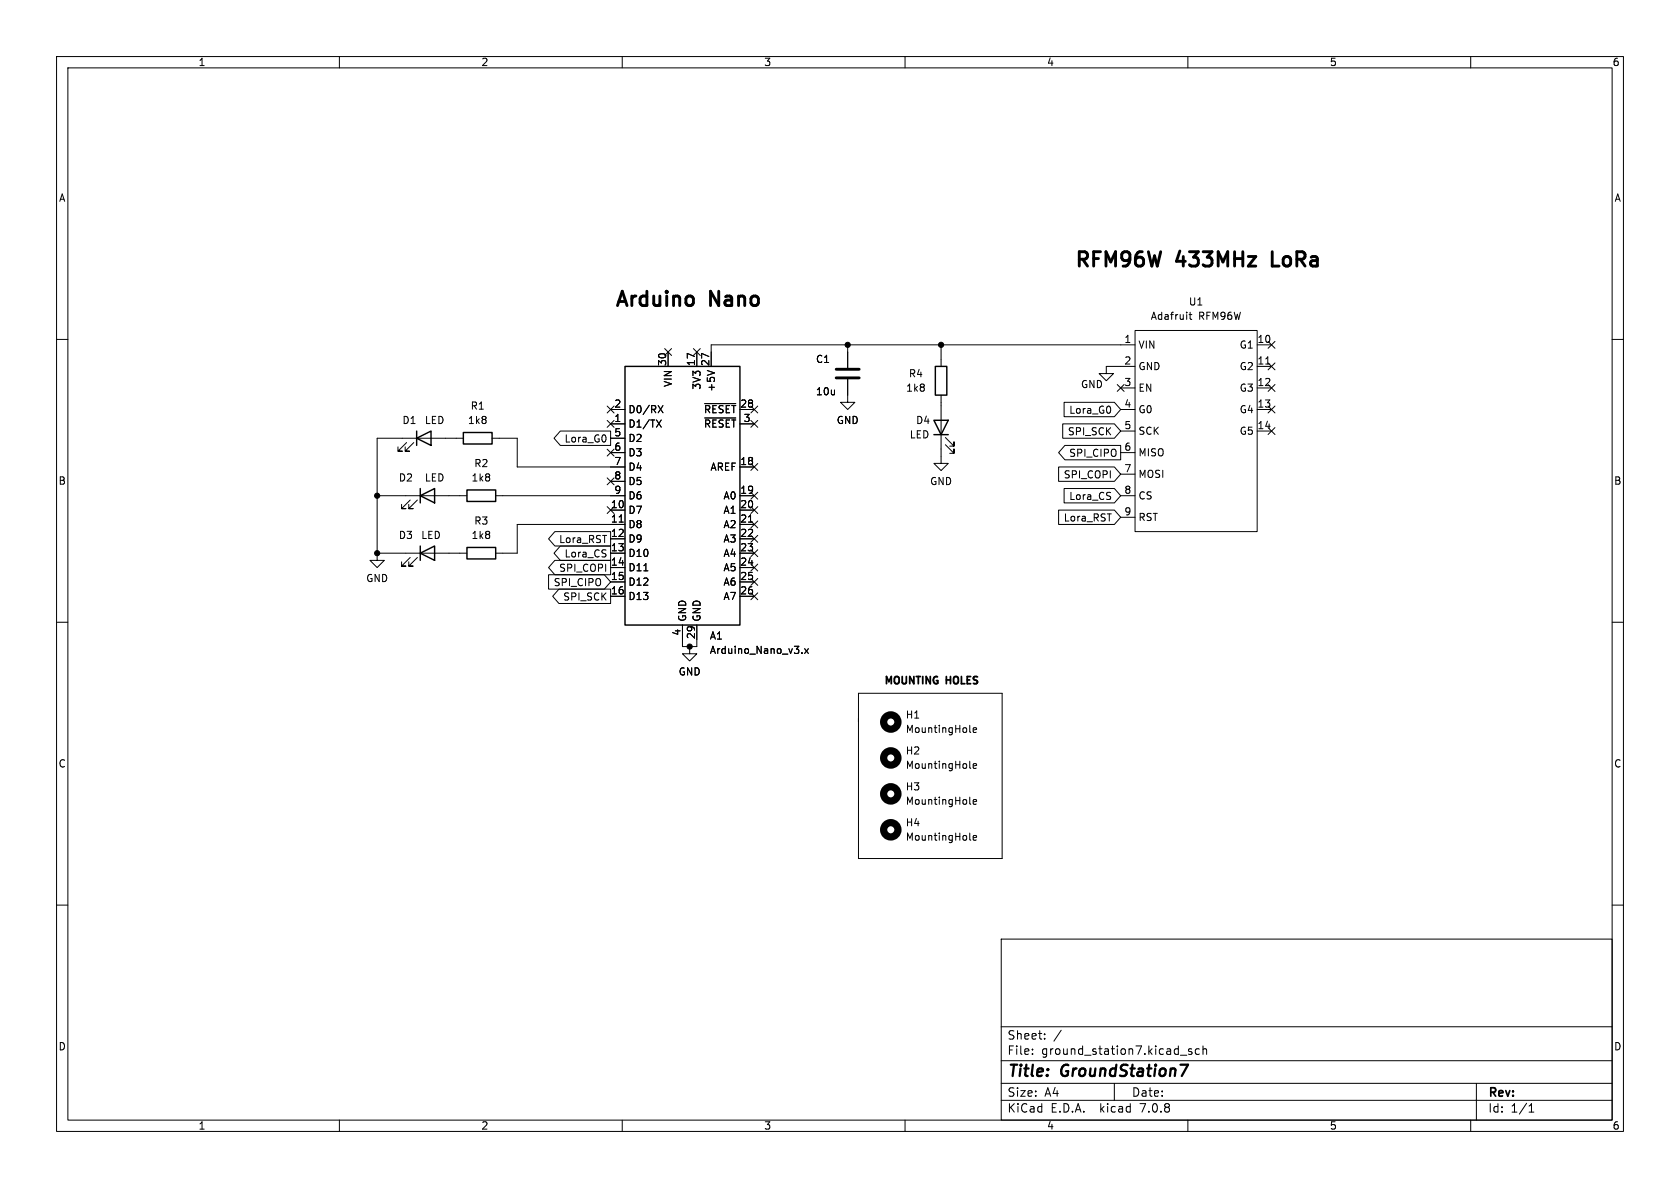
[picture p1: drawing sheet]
<svg xmlns="http://www.w3.org/2000/svg" width="297mm" height="210mm" viewBox="0 0 297 210" stroke-linecap="round" stroke-linejoin="round" font-family="sans-serif">
<g fill="none" stroke="#000" stroke-width=".18">
<path d="M10 10h277v190h-277zM12 12h273v186h-273zM60 10v2M110 10v2M160 10v2M210 10v2M260 10v2M10 60h2M200.7 58.4h21.5v35.6h-21.5zM210.2 55.6h.5M210.4 55.2v1.1l.3 .2M285 60h2"/>
<path d="M71.9 78.2l-1.5 1.6h.7h-.7v-.8M73.2 78.2l-1.6 1.6h.8h-.8v-.8M81.9 77.5h-15.2v20.3M87 77.5h4.4v5.1h19.1M99.1 76.2h8.8v2.5h-8.8l-1.2-1.2zM107.3 74.3l1.3 1.2M107.3 79.4l1.3 1.2M107.3 71.8l1.3 1.2M107.9 74.9h2.6M107.9 72.4h2.6M107.9 77.5h2.6M108.6 74.3l-1.3 1.2"/>
<path d="M108.6 71.8l-1.3 1.2M108.6 79.4l-1.3 1.2M116.1 74.2l.8 1.3M116.4 71.7l.8 1.3M116.9 74.2l-.8 1.3M117.2 71.7l-.8 1.3M117.5 61.6l1.2 1.2M118.1 62.2v2.6M118.7 61.6l-1.2 1.2M122.6 61.6l1.2 1.2M123.2 62.2v2.6M123.8 61.6l-1.2 1.2"/>
<path d="M124.6 71.3h5.5M124.6 73.9h5.5M125 65.5l1.3 .4M130.8 74.9h2.5M130.8 72.4h2.5M132.7 71.8l1.3 1.2M132.7 74.3l1.3 1.2M134 71.8l-1.3 1.2M134 74.3l-1.3 1.2M149.9 67.1v4h1.2l-1.2 1.3-1.3-1.3h1.3M149.9 61v4M166.4 69.9v12h1.2l-1.2 1.3-1.3-1.3h1.3"/>
<path d="M166.4 61v3.8M167.1 78.6l1.6 1.5v-.7v.7h-.8M167.1 77.3l1.6 1.6v-.8v.8h-.8M187.9 74.9h9.1l1.1 1.3-1.1 1.3h-9.1zM188.1 71.1h8.9l1.1 1.3-1.1 1.3h-8.9zM188.3 78.7h9.8v2.6h-9.8l-1.2-1.3zM197.5 68l1.2 1.2M198.1 72.4h2.6M198.1 68.6h2.6M198.1 76.2h2.6M198.7 68l-1.2 1.2M200.7 64.8h-5.1v1.2h1.2l-1.2 1.3-1.3-1.3h1.3"/>
<path d="M200.7 61h-75v3.8M222.2 72.4h2.6M222.2 61h2.6M222.2 64.8h2.6M222.2 68.6h2.6M222.2 76.2h2.6M223.8 64.4h.7M224.2 64.2l1.2 1.2M224.2 71.8l1.2 1.2M224.2 68l1.2 1.2M224.2 60.4l1.2 1.2M224.2 75.6l1.2 1.2"/>
<path d="M225.4 64.2l-1.2 1.2M225.4 71.8l-1.2 1.2M225.4 68l-1.2 1.2M225.4 60.4l-1.2 1.2M225.4 75.6l-1.2 1.2M66.7 97.8v1.3h1.2l-1.2 1.2-1.3-1.2h1.3M66.7 97.8h15.8M66.7 87.6h15.8M72.5 98.6l-1.5 1.5h.8h-.8v-.8M72.5 88.4l-1.5 1.5h.8h-.8v-.7M73.8 98.6l-1.5 1.5h.7h-.7v-.8M73.8 88.4l-1.5 1.5h.7h-.7v-.7"/>
<path d="M87.6 87.6h22.9M98.1 99.1h9.8v2.5h-9.8l-1.1-1.3zM98.1 94h9.8v2.5h-9.8l-1.1-1.2zM99.1 96.5h8.8v2.6h-8.8l-1.2-1.3zM107.3 89.6l1.3 1.2M107.3 84.5l1.3 1.2M107.9 97.8h2.6M107.9 90.2h2.6M107.9 95.3h2.6M107.9 80h2.6M107.9 85.1h2.6M108.6 89.6l-1.3 1.2"/>
<path d="M108.6 84.5l-1.3 1.2M109.5 92.3h.7M110.5 92.7h-19.1v5.1h-3.8M130.8 97.8h2.5M130.8 90.2h2.5M130.8 92.7h2.5M130.8 95.3h2.5M130.8 82.6h2.5M130.8 87.6h2.5M132.3 92.3h.7M132.7 97.2l1.3 1.2M132.7 94.6l1.3 1.3"/>
<path d="M132.7 81.9l1.3 1.3M132.7 89.6l1.3 1.2M132.7 92.1l1.3 1.2M132.7 87l1.3 1.2M132.7 99.7l1.3 1.2M134 97.2l-1.3 1.2M134 94.6l-1.3 1.3M134 81.9l-1.3 1.3M134 89.6l-1.3 1.2M134 92.1l-1.3 1.2M134 87l-1.3 1.2M134 99.7l-1.3 1.2"/>
<path d="M187.1 82.5h9.9l1.1 1.3-1.1 1.3h-9.9zM187.1 90.2h9.9l1.1 1.2-1.1 1.3h-9.9zM188.1 86.4h8.9l1.1 1.2-1.1 1.3h-8.9zM198.1 87.6h2.6M198.1 80h2.6M198.1 83.8h2.6M198.1 91.4h2.6M10 110h2M97 101.6h9.8l1.1 1.3-1.1 1.2h-9.8zM98.8 104.1h9.1v2.6h-9.1l-1.1-1.3zM107.9 100.3h2.6M107.9 102.9h2.6"/>
<path d="M107.9 105.4h2.6M113.8 100.9h.7M120.6 110.5v3.8h2.6v-3.8M121.9 114.3v1.3h1.3l-1.3 1.2-1.3-1.2h1.3M130.8 100.3h2.5M130.8 102.9h2.5M130.8 105.4h2.5M132.7 102.3l1.3 1.2M132.7 104.8l1.3 1.2M134 102.3l-1.3 1.2M134 104.8l-1.3 1.2M141.8 115.4v.1"/>
<path d="M142.2 114.7l.7 .8M142.9 114.7l-.7 .8M285 110h2M151.8 122.6h25.4v29.2h-25.4zM171.4 129.3l.2 .2M171.4 135.7l.2 .1M172 129.1l.6-.2v-.2l-.4-.1-.2 .2 .1 .6h.5M172 135.4l.6-.1v-.3h-.4l-.2 .2 .1 .6h.5M10 160h2M171.4 148.4l.2 .1M171.4 142l.2 .2M172 141.8l.6-.2v-.2l-.4-.1-.2 .2 .1 .6h.5"/>
<path d="M172 148.1l.6-.1v-.3h-.4l-.2 .2 .1 .6h.5M285 160h2M177 166h108v32h-108zM60 198v2M110 198v2M160 198v2M177 194.5h108M177 191.5h108M177 187.5h108M177 181.5h108M182.5 186.3v.1M182.5 185.5v.1"/>
<path d="M184.7 183.6v.1M184.7 182.8v.1M187.6 182.1l-1.3 2M197 191.5v3M208.7 186.5h1.1M210 198v2M210.7 185.5l-.4-.1-.2 .2 .1 .2 .5 .2v.3h-.6M212 185.5l-.4-.1-.3 .3v.4l.2 .2h.5M212.7 185.5l.2-.1 .3 .1 .1 .9M212.7 184.9v1.5M260 198v2M261 191.5v6.5"/>
<path d="M270.3 196.6h.9M270.3 195.5l.4-.4v1.5"/>
</g>
<path d="M208.7 188.2h1.3l-1.1 2" fill="none" stroke="#000" stroke-width=".4"/>
<g fill="none" stroke="#000" stroke-width=".25">
<path d="M73.7 77.5l2.5-1.3v2.5zM73.7 76.2v2.5M81.9 76.5h5.1v2h-5.1zM110.5 64.8h20.3v45.7h-20.3zM165.1 74.3h2.5l-1.2 2.5zM165.1 76.8h2.5M165.4 64.8h2v5.1h-2zM74.3 97.8l2.5-1.3v2.6zM74.3 87.6l2.5-1.2v2.5zM74.3 86.4v2.5M74.3 96.5v2.6M82.5 96.8h5.1v2h-5.1z"/>
<path d="M82.5 86.6h5.1v2h-5.1z"/>
</g>
<g fill="none" stroke="#000" stroke-width="1.3">
<circle cx="157.5" cy="127.6" r="1.27"/>
<circle cx="157.5" cy="134" r="1.27"/>
<circle cx="157.5" cy="146.7" r="1.27"/>
<circle cx="157.5" cy="140.3" r="1.27"/>
</g>
<path d="M224.9 44.5v2.5h1.2M147.8 66.8h4.1M147.8 65.3h4.1" fill="none" stroke="#000" stroke-width=".51"/>
<g fill="#000" stroke="#000" stroke-width=".18">
<circle cx="149.9" cy="61" r=".46"/>
<circle cx="166.4" cy="61" r=".46"/>
<circle cx="66.7" cy="97.8" r=".46"/>
<circle cx="66.7" cy="87.6" r=".46"/>
<circle cx="121.9" cy="114.3" r=".46"/>
</g>
<g font-size="3.5">
<text x="189.9" y="47.4">RFM96W</text>
<text x="208.2" y="47.4">433MHz</text>
<text x="226" y="47.4">LoRa</text>
<text x="108.6" y="54.4">Arduino</text>
<text x="125.7" y="54.4">Nano</text>
</g>
<g font-size="2.8">
<text x="178" y="190.9">Title:</text>
<text x="187.7" y="190.9">GroundStation7</text>
</g>
<g font-size="2.1">
<text x="178" y="184">Sheet:</text>
<text x="178" y="186.7">File:</text>
<text x="184.1" y="186.7">ground_station7.kicad_sch</text>
<text x="178" y="196.9">KiCad</text>
<text x="178" y="194.1">Size:</text>
<text x="184.7" y="194.1">A4</text>
<text x="185.7" y="196.9">E.D.A.</text>
<text x="194.6" y="196.9">kicad</text>
<text x="200" y="194.1">Date:</text>
<text x="201.8" y="196.9">7.0.8</text>
<text x="263" y="194.3">Rev:</text>
<text x="263" y="196.9">Id:</text>
<text x="267.1" y="196.9">1/1</text>
</g>
<g font-size="1.8">
<text x="35" y="11.9">1</text>
<text x="85" y="11.9">2</text>
<text x="135" y="11.9">3</text>
<text x="185" y="11.9">4</text>
<text x="235" y="11.9">5</text>
<text x="285" y="11.9">6</text>
<text x="10.3" y="35.9">A</text>
<text x="285.3" y="35.9">A</text>
<text x="203.3" y="56.7">Adafruit</text>
<text x="210.1" y="54.2">U1</text>
<text x="211.9" y="56.7">RFM96W</text>
<text x="117.9" y="64.8" transform="rotate(-90 117.9 64.8)">30</text>
<text x="122.9" y="64.8" transform="rotate(-90 122.9 64.8)">17</text>
<text x="125.5" y="64.8" transform="rotate(-90 125.5 64.8)">27</text>
<text x="144.2" y="64.4">C1</text>
<text x="198.7" y="60.7">1</text>
<text x="198.7" y="64.5">2</text>
<text x="201.2" y="61.8">VIN</text>
<text x="201.2" y="65.6">GND</text>
<text x="219.1" y="61.8">G1</text>
<text x="219.1" y="65.6">G2</text>
<text x="222.2" y="60.7">10</text>
<text x="222.2" y="64.5">11</text>
<text x="119" y="68.5" transform="rotate(-90 119 68.5)">VIN</text>
<text x="124.1" y="69" transform="rotate(-90 124.1 69)">3V3</text>
<text x="126.6" y="69.4" transform="rotate(-90 126.6 69.4)">+5V</text>
<text x="144.2" y="70.1">10u</text>
<text x="160.1" y="69.4">1k8</text>
<text x="160.6" y="66.9">R4</text>
<text x="191" y="68.8">GND</text>
<text x="198.7" y="68.3">3</text>
<text x="201.2" y="69.4">EN</text>
<text x="219.1" y="69.4">G3</text>
<text x="222.2" y="68.3">12</text>
<text x="71" y="75.2">D1</text>
<text x="75" y="75.2">LED</text>
<text x="82.6" y="75.2">1k8</text>
<text x="83.1" y="72.6">R1</text>
<text x="108.5" y="74.7">1</text>
<text x="108.5" y="72.1">2</text>
<text x="108.5" y="77.2">5</text>
<text x="111" y="75.8">D1/TX</text>
<text x="111" y="73.3">D0/RX</text>
<text x="124.4" y="73.3">~{RESET}</text>
<text x="124.4" y="75.8">~{RESET}</text>
<text x="130.8" y="72.1">28</text>
<text x="131.4" y="74.7">3</text>
<text x="147.8" y="75.2">GND</text>
<text x="160.7" y="77.7">LED</text>
<text x="161.9" y="75.2">D4</text>
<text x="188.7" y="77.2">SPI_SCK</text>
<text x="188.9" y="73.3">Lora_G0</text>
<text x="198.7" y="72.1">4</text>
<text x="198.7" y="75.9">5</text>
<text x="201.2" y="73.3">G0</text>
<text x="201.2" y="77.1">SCK</text>
<text x="219.1" y="73.3">G4</text>
<text x="219.1" y="77.1">G5</text>
<text x="222.2" y="72.1">13</text>
<text x="222.2" y="75.9">14</text>
<text x="83.7" y="82.8">R2</text>
<text x="99.7" y="78.4">Lora_G0</text>
<text x="108.5" y="79.8">6</text>
<text x="108.5" y="82.3">7</text>
<text x="111" y="78.3">D2</text>
<text x="111" y="80.9">D3</text>
<text x="111" y="83.4">D4</text>
<text x="125.5" y="83.4">AREF</text>
<text x="130.8" y="82.3">18</text>
<text x="188.9" y="81">SPI_CIPO</text>
<text x="198.7" y="79.8">6</text>
<text x="198.7" y="83.6">7</text>
<text x="201.2" y="80.9">MISO</text>
<text x="10.3" y="85.9">B</text>
<text x="70.4" y="85.3">D2</text>
<text x="75" y="85.3">LED</text>
<text x="83.3" y="85.3">1k8</text>
<text x="107.9" y="89.9">10</text>
<text x="108.5" y="84.8">8</text>
<text x="108.5" y="87.4">9</text>
<text x="111" y="86">D5</text>
<text x="111" y="88.5">D6</text>
<text x="127.8" y="88.5">A0</text>
<text x="130.8" y="87.4">19</text>
<text x="130.8" y="89.9">20</text>
<text x="164.3" y="86">GND</text>
<text x="188" y="84.8">SPI_COPI</text>
<text x="188.9" y="88.6">Lora_CS</text>
<text x="198.7" y="87.4">8</text>
<text x="201.2" y="84.7">MOSI</text>
<text x="201.2" y="88.5">CS</text>
<text x="285.3" y="85.9">B</text>
<text x="70.4" y="95.5">D3</text>
<text x="74.4" y="95.5">LED</text>
<text x="83.3" y="95.5">1k8</text>
<text x="83.7" y="92.9">R3</text>
<text x="107.9" y="92.5">11</text>
<text x="107.9" y="95">12</text>
<text x="111" y="91">D7</text>
<text x="111" y="93.6">D8</text>
<text x="127.8" y="91">A1</text>
<text x="127.8" y="93.6">A2</text>
<text x="130.8" y="92.5">21</text>
<text x="130.8" y="95">22</text>
<text x="188" y="92.4">Lora_RST</text>
<text x="198.7" y="91.2">9</text>
<text x="201.2" y="92.3">RST</text>
<text x="98.7" y="101.3">SPI_COPI</text>
<text x="98.7" y="96.2">Lora_RST</text>
<text x="99.7" y="98.7">Lora_CS</text>
<text x="107.9" y="97.5">13</text>
<text x="107.9" y="100.1">14</text>
<text x="111" y="96.1">D9</text>
<text x="111" y="98.7">D10</text>
<text x="111" y="101.2">D11</text>
<text x="127.8" y="96.1">A3</text>
<text x="127.8" y="98.7">A4</text>
<text x="127.8" y="101.2">A5</text>
<text x="130.8" y="97.5">23</text>
<text x="130.8" y="100.1">24</text>
<text x="64.6" y="103.1">GND</text>
<text x="97.8" y="103.8">SPI_CIPO</text>
<text x="99.5" y="106.4">SPI_SCK</text>
<text x="107.9" y="102.6">15</text>
<text x="107.9" y="105.2">16</text>
<text x="111" y="103.7">D12</text>
<text x="111" y="106.3">D13</text>
<text x="127.8" y="103.7">A6</text>
<text x="127.8" y="106.3">A7</text>
<text x="130.8" y="102.6">25</text>
<text x="130.8" y="105.2">26</text>
<text x="120.4" y="112.5" transform="rotate(-90 120.4 112.5)">4</text>
<text x="121.5" y="110" transform="rotate(-90 121.5 110)">GND</text>
<text x="122.9" y="113.1" transform="rotate(-90 122.9 113.1)">29</text>
<text x="124.1" y="110" transform="rotate(-90 124.1 110)">GND</text>
<text x="125.4" y="113.3">A1</text>
<text x="119.9" y="119.6">GND</text>
<text x="125.4" y="115.8">Arduino_Nano_v3.x</text>
<text x="156.2" y="121">MOUNTING</text>
<text x="167.5" y="121">HOLES</text>
<text x="160" y="127.2">H1</text>
<text x="160" y="129.8">MountingHole</text>
<text x="10.3" y="135.9">C</text>
<text x="160" y="133.6">H2</text>
<text x="160" y="136.1">MountingHole</text>
<text x="285.3" y="135.9">C</text>
<text x="160" y="139.9">H3</text>
<text x="160" y="142.5">MountingHole</text>
<text x="160" y="146.3">H4</text>
<text x="160" y="148.8">MountingHole</text>
<text x="10.3" y="185.9">D</text>
<text x="285.3" y="185.9">D</text>
<text x="35" y="199.9">1</text>
<text x="85" y="199.9">2</text>
<text x="135" y="199.9">3</text>
<text x="185" y="199.9">4</text>
<text x="235" y="199.9">5</text>
<text x="285" y="199.9">6</text>
</g>
</svg>
